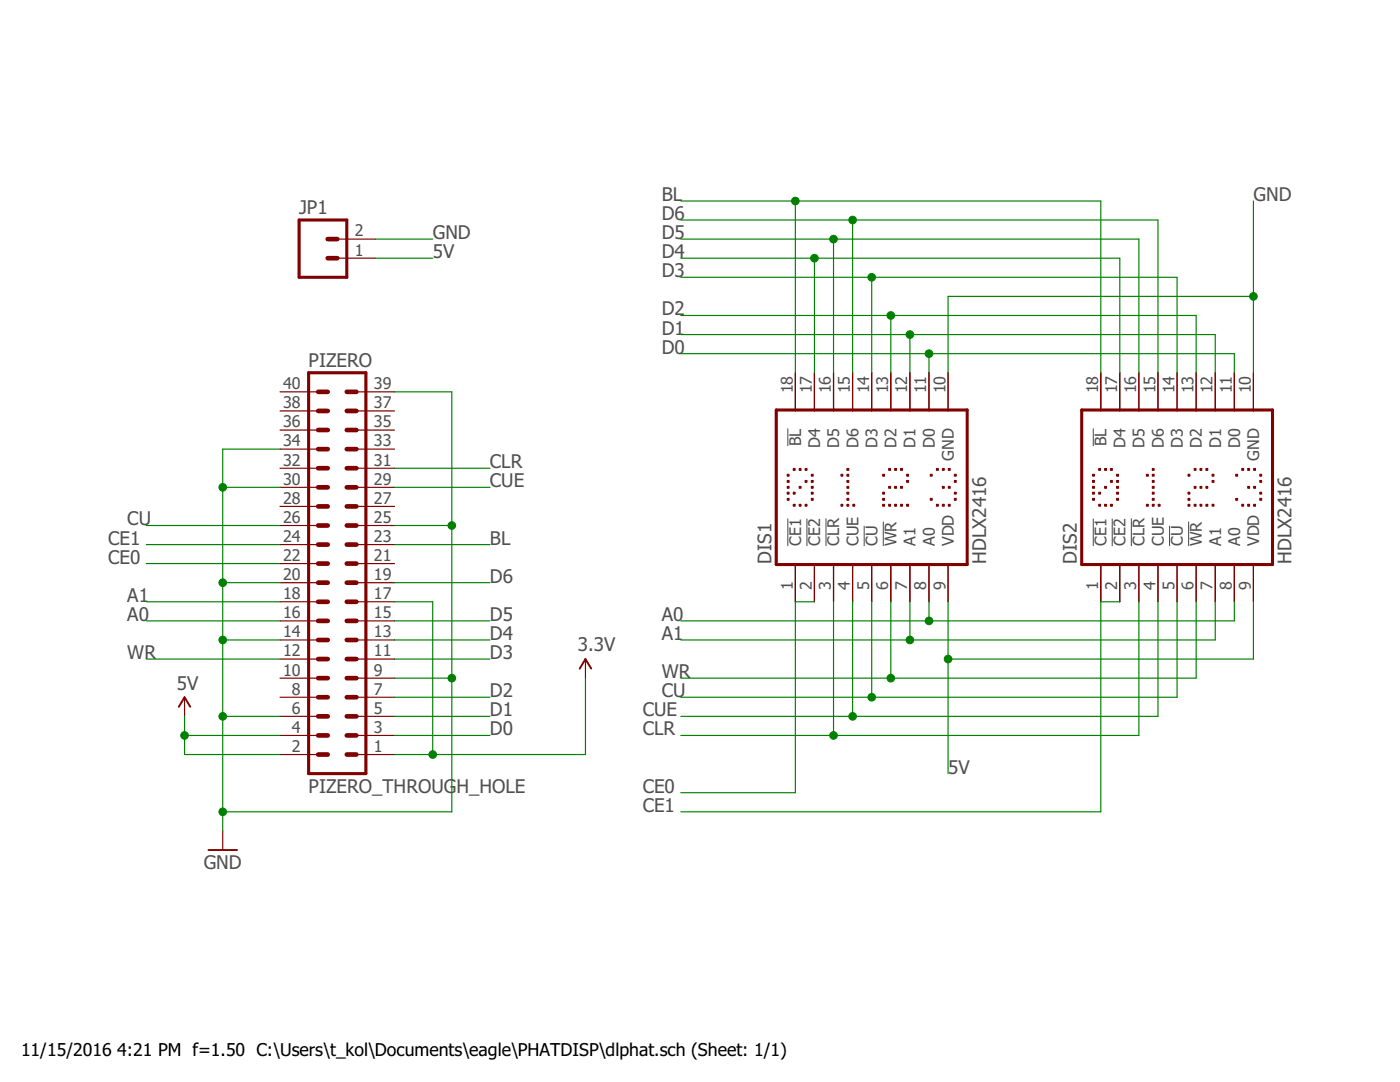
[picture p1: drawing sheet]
<?xml version="1.0" encoding="utf-8"?>
<!DOCTYPE eagle SYSTEM "eagle.dtd">
<!--
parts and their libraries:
SparkFun-Aesthetics: Licensing: Creative Commons ShareAlike 4.0 International - https://creativecommons.org/licenses/by-sa/4.0
-->
<eagle version="7.7.0">
<drawing>
<settings>
<setting alwaysvectorfont="no"/>
<setting verticaltext="up"/>
</settings>
<grid distance="0.1" unitdist="inch" unit="inch" style="lines" multiple="1" display="no" altdistance="0.01" altunitdist="inch" altunit="inch"/>
<schematic xreflabel="%F%N/%S.%C%R" xrefpart="/%S.%C%R">
<libraries>
<library name="SparkFun-Aesthetics">
<symbols>
<symbol name="5V">
<wire x1="0.762" y1="1.27" x2="0" y2="2.54" width="0.254" layer="94"/>
<wire x1="0" y1="2.54" x2="-0.762" y2="1.27" width="0.254" layer="94"/>
<text x="-1.016" y="3.556" size="1.778" layer="96">&gt;VALUE</text>
<pin name="5V" x="0" y="0" visible="off" length="short" direction="sup" rot="R90"/>
</symbol>
<symbol name="DGND">
<wire x1="-1.905" y1="0" x2="1.905" y2="0" width="0.254" layer="94"/>
<text x="-2.54" y="-2.54" size="1.778" layer="96">&gt;VALUE</text>
<pin name="GND" x="0" y="2.54" visible="off" length="short" direction="sup" rot="R270"/>
</symbol>
<symbol name="3.3V">
<wire x1="0.762" y1="1.27" x2="0" y2="2.54" width="0.254" layer="94"/>
<wire x1="0" y1="2.54" x2="-0.762" y2="1.27" width="0.254" layer="94"/>
<text x="-1.016" y="3.556" size="1.778" layer="96">&gt;VALUE</text>
<pin name="3.3V" x="0" y="0" visible="off" length="short" direction="sup" rot="R90"/>
</symbol>
</symbols>
<devicesets>
<deviceset name="5V" prefix="SUPPLY">
<gates>
<gate name="G$1" symbol="5V" x="0" y="0"/>
</gates>
<devices>
<device name="">
<technologies>
<technology name=""/>
</technologies>
</device>
</devices>
</deviceset>
<deviceset name="GND" prefix="GND">
<gates>
<gate name="1" symbol="DGND" x="0" y="0"/>
</gates>
<devices>
<device name="">
<technologies>
<technology name=""/>
</technologies>
</device>
</devices>
</deviceset>
<deviceset name="3.3V" prefix="SUPPLY">
<gates>
<gate name="G$1" symbol="3.3V" x="0" y="0"/>
</gates>
<devices>
<device name="">
<technologies>
<technology name=""/>
</technologies>
</device>
</devices>
</deviceset>
</devicesets>
</library>
<library name="pizero">
<symbols>
<symbol name="RPI">
<wire x1="8.89" y1="0" x2="1.27" y2="0" width="0.4064" layer="94"/>
<wire x1="6.35" y1="7.62" x2="7.62" y2="7.62" width="0.6096" layer="94"/>
<wire x1="6.35" y1="5.08" x2="7.62" y2="5.08" width="0.6096" layer="94"/>
<wire x1="6.35" y1="2.54" x2="7.62" y2="2.54" width="0.6096" layer="94"/>
<wire x1="2.54" y1="7.62" x2="3.81" y2="7.62" width="0.6096" layer="94"/>
<wire x1="2.54" y1="5.08" x2="3.81" y2="5.08" width="0.6096" layer="94"/>
<wire x1="2.54" y1="2.54" x2="3.81" y2="2.54" width="0.6096" layer="94"/>
<wire x1="6.35" y1="12.7" x2="7.62" y2="12.7" width="0.6096" layer="94"/>
<wire x1="6.35" y1="10.16" x2="7.62" y2="10.16" width="0.6096" layer="94"/>
<wire x1="2.54" y1="12.7" x2="3.81" y2="12.7" width="0.6096" layer="94"/>
<wire x1="2.54" y1="10.16" x2="3.81" y2="10.16" width="0.6096" layer="94"/>
<wire x1="6.35" y1="20.32" x2="7.62" y2="20.32" width="0.6096" layer="94"/>
<wire x1="6.35" y1="17.78" x2="7.62" y2="17.78" width="0.6096" layer="94"/>
<wire x1="6.35" y1="15.24" x2="7.62" y2="15.24" width="0.6096" layer="94"/>
<wire x1="2.54" y1="20.32" x2="3.81" y2="20.32" width="0.6096" layer="94"/>
<wire x1="2.54" y1="17.78" x2="3.81" y2="17.78" width="0.6096" layer="94"/>
<wire x1="2.54" y1="15.24" x2="3.81" y2="15.24" width="0.6096" layer="94"/>
<wire x1="6.35" y1="25.4" x2="7.62" y2="25.4" width="0.6096" layer="94"/>
<wire x1="6.35" y1="22.86" x2="7.62" y2="22.86" width="0.6096" layer="94"/>
<wire x1="2.54" y1="25.4" x2="3.81" y2="25.4" width="0.6096" layer="94"/>
<wire x1="2.54" y1="22.86" x2="3.81" y2="22.86" width="0.6096" layer="94"/>
<wire x1="6.35" y1="33.02" x2="7.62" y2="33.02" width="0.6096" layer="94"/>
<wire x1="6.35" y1="30.48" x2="7.62" y2="30.48" width="0.6096" layer="94"/>
<wire x1="6.35" y1="27.94" x2="7.62" y2="27.94" width="0.6096" layer="94"/>
<wire x1="2.54" y1="33.02" x2="3.81" y2="33.02" width="0.6096" layer="94"/>
<wire x1="2.54" y1="30.48" x2="3.81" y2="30.48" width="0.6096" layer="94"/>
<wire x1="2.54" y1="27.94" x2="3.81" y2="27.94" width="0.6096" layer="94"/>
<wire x1="6.35" y1="38.1" x2="7.62" y2="38.1" width="0.6096" layer="94"/>
<wire x1="6.35" y1="35.56" x2="7.62" y2="35.56" width="0.6096" layer="94"/>
<wire x1="2.54" y1="38.1" x2="3.81" y2="38.1" width="0.6096" layer="94"/>
<wire x1="2.54" y1="35.56" x2="3.81" y2="35.56" width="0.6096" layer="94"/>
<wire x1="6.35" y1="43.18" x2="7.62" y2="43.18" width="0.6096" layer="94"/>
<wire x1="6.35" y1="40.64" x2="7.62" y2="40.64" width="0.6096" layer="94"/>
<wire x1="2.54" y1="43.18" x2="3.81" y2="43.18" width="0.6096" layer="94"/>
<wire x1="2.54" y1="40.64" x2="3.81" y2="40.64" width="0.6096" layer="94"/>
<wire x1="1.27" y1="53.34" x2="1.27" y2="0" width="0.4064" layer="94"/>
<wire x1="8.89" y1="0" x2="8.89" y2="53.34" width="0.4064" layer="94"/>
<wire x1="1.27" y1="53.34" x2="8.89" y2="53.34" width="0.4064" layer="94"/>
<wire x1="2.54" y1="45.72" x2="3.81" y2="45.72" width="0.6096" layer="94"/>
<wire x1="2.54" y1="48.26" x2="3.81" y2="48.26" width="0.6096" layer="94"/>
<wire x1="2.54" y1="50.8" x2="3.81" y2="50.8" width="0.6096" layer="94"/>
<wire x1="6.35" y1="45.72" x2="7.62" y2="45.72" width="0.6096" layer="94"/>
<wire x1="6.35" y1="48.26" x2="7.62" y2="48.26" width="0.6096" layer="94"/>
<wire x1="6.35" y1="50.8" x2="7.62" y2="50.8" width="0.6096" layer="94"/>
<pin name="1" x="12.7" y="2.54" visible="pad" length="middle" direction="pas" swaplevel="1" rot="R180"/>
<pin name="2" x="-2.54" y="2.54" visible="pad" length="middle" direction="pas" swaplevel="1"/>
<pin name="3" x="12.7" y="5.08" visible="pad" length="middle" direction="pas" swaplevel="1" rot="R180"/>
<pin name="4" x="-2.54" y="5.08" visible="pad" length="middle" direction="pas" swaplevel="1"/>
<pin name="5" x="12.7" y="7.62" visible="pad" length="middle" direction="pas" swaplevel="1" rot="R180"/>
<pin name="6" x="-2.54" y="7.62" visible="pad" length="middle" direction="pas" swaplevel="1"/>
<pin name="7" x="12.7" y="10.16" visible="pad" length="middle" direction="pas" swaplevel="1" rot="R180"/>
<pin name="8" x="-2.54" y="10.16" visible="pad" length="middle" direction="pas" swaplevel="1"/>
<pin name="9" x="12.7" y="12.7" visible="pad" length="middle" direction="pas" swaplevel="1" rot="R180"/>
<pin name="10" x="-2.54" y="12.7" visible="pad" length="middle" direction="pas" swaplevel="1"/>
<pin name="11" x="12.7" y="15.24" visible="pad" length="middle" direction="pas" swaplevel="1" rot="R180"/>
<pin name="12" x="-2.54" y="15.24" visible="pad" length="middle" direction="pas" swaplevel="1"/>
<pin name="13" x="12.7" y="17.78" visible="pad" length="middle" direction="pas" swaplevel="1" rot="R180"/>
<pin name="14" x="-2.54" y="17.78" visible="pad" length="middle" direction="pas" swaplevel="1"/>
<pin name="15" x="12.7" y="20.32" visible="pad" length="middle" direction="pas" swaplevel="1" rot="R180"/>
<pin name="16" x="-2.54" y="20.32" visible="pad" length="middle" direction="pas" swaplevel="1"/>
<pin name="17" x="12.7" y="22.86" visible="pad" length="middle" direction="pas" swaplevel="1" rot="R180"/>
<pin name="18" x="-2.54" y="22.86" visible="pad" length="middle" direction="pas" swaplevel="1"/>
<pin name="19" x="12.7" y="25.4" visible="pad" length="middle" direction="pas" swaplevel="1" rot="R180"/>
<pin name="20" x="-2.54" y="25.4" visible="pad" length="middle" direction="pas" swaplevel="1"/>
<pin name="21" x="12.7" y="27.94" visible="pad" length="middle" direction="pas" swaplevel="1" rot="R180"/>
<pin name="22" x="-2.54" y="27.94" visible="pad" length="middle" direction="pas" swaplevel="1"/>
<pin name="23" x="12.7" y="30.48" visible="pad" length="middle" direction="pas" swaplevel="1" rot="R180"/>
<pin name="24" x="-2.54" y="30.48" visible="pad" length="middle" direction="pas" swaplevel="1"/>
<pin name="25" x="12.7" y="33.02" visible="pad" length="middle" direction="pas" swaplevel="1" rot="R180"/>
<pin name="26" x="-2.54" y="33.02" visible="pad" length="middle" direction="pas" swaplevel="1"/>
<pin name="27" x="12.7" y="35.56" visible="pad" length="middle" direction="pas" swaplevel="1" rot="R180"/>
<pin name="28" x="-2.54" y="35.56" visible="pad" length="middle" direction="pas" swaplevel="1"/>
<pin name="29" x="12.7" y="38.1" visible="pad" length="middle" direction="pas" swaplevel="1" rot="R180"/>
<pin name="30" x="-2.54" y="38.1" visible="pad" length="middle" direction="pas" swaplevel="1"/>
<pin name="31" x="12.7" y="40.64" visible="pad" length="middle" direction="pas" swaplevel="1" rot="R180"/>
<pin name="32" x="-2.54" y="40.64" visible="pad" length="middle" direction="pas" swaplevel="1"/>
<pin name="33" x="12.7" y="43.18" visible="pad" length="middle" direction="pas" swaplevel="1" rot="R180"/>
<pin name="34" x="-2.54" y="43.18" visible="pad" length="middle" direction="pas" swaplevel="1"/>
<pin name="35" x="12.7" y="45.72" visible="pad" length="middle" direction="pas" swaplevel="1" rot="R180"/>
<pin name="36" x="-2.54" y="45.72" visible="pad" length="middle" direction="pas" swaplevel="1"/>
<pin name="37" x="12.7" y="48.26" visible="pad" length="middle" direction="pas" swaplevel="1" rot="R180"/>
<pin name="38" x="-2.54" y="48.26" visible="pad" length="middle" direction="pas" swaplevel="1"/>
<pin name="39" x="12.7" y="50.8" visible="pad" length="middle" direction="pas" swaplevel="1" rot="R180"/>
<pin name="40" x="-2.54" y="50.8" visible="pad" length="middle" direction="pas" swaplevel="1"/>
<text x="1.27" y="-2.54" size="1.778" layer="96">&gt;VALUE</text>
<text x="1.27" y="54.102" size="1.778" layer="95">&gt;NAME</text>
</symbol>
</symbols>
<devicesets>
<deviceset name="PIZERO_THROUGH_HOLE">
<gates>
<gate name="1" symbol="RPI" x="0" y="0"/>
</gates>
<devices>
<device name="" package="PIZERO_THOUGH_HOLE">
<connects>
<connect gate="1" pin="1" pad="1"/>
<connect gate="1" pin="10" pad="10"/>
<connect gate="1" pin="11" pad="11"/>
<connect gate="1" pin="12" pad="12"/>
<connect gate="1" pin="13" pad="13"/>
<connect gate="1" pin="14" pad="14"/>
<connect gate="1" pin="15" pad="15"/>
<connect gate="1" pin="16" pad="16"/>
<connect gate="1" pin="17" pad="17"/>
<connect gate="1" pin="18" pad="18"/>
<connect gate="1" pin="19" pad="19"/>
<connect gate="1" pin="2" pad="2"/>
<connect gate="1" pin="20" pad="20"/>
<connect gate="1" pin="21" pad="21"/>
<connect gate="1" pin="22" pad="22"/>
<connect gate="1" pin="23" pad="23"/>
<connect gate="1" pin="24" pad="24"/>
<connect gate="1" pin="25" pad="25"/>
<connect gate="1" pin="26" pad="26"/>
<connect gate="1" pin="27" pad="27"/>
<connect gate="1" pin="28" pad="28"/>
<connect gate="1" pin="29" pad="29"/>
<connect gate="1" pin="3" pad="3"/>
<connect gate="1" pin="30" pad="30"/>
<connect gate="1" pin="31" pad="31"/>
<connect gate="1" pin="32" pad="32"/>
<connect gate="1" pin="33" pad="33"/>
<connect gate="1" pin="34" pad="34"/>
<connect gate="1" pin="35" pad="35"/>
<connect gate="1" pin="36" pad="36"/>
<connect gate="1" pin="37" pad="37"/>
<connect gate="1" pin="38" pad="38"/>
<connect gate="1" pin="39" pad="39"/>
<connect gate="1" pin="4" pad="4"/>
<connect gate="1" pin="40" pad="40"/>
<connect gate="1" pin="5" pad="5"/>
<connect gate="1" pin="6" pad="6"/>
<connect gate="1" pin="7" pad="7"/>
<connect gate="1" pin="8" pad="8"/>
<connect gate="1" pin="9" pad="9"/>
</connects>
<technologies>
<technology name=""/>
</technologies>
</device>
</devices>
</deviceset>
</devicesets>
</library>
<library name="display-hp">
<symbols>
<symbol name="HDL">
<wire x1="-12.7" y1="-10.287" x2="12.7" y2="-10.287" width="0.4064" layer="94"/>
<wire x1="-12.7" y1="-10.287" x2="-12.7" y2="10.287" width="0.4064" layer="94"/>
<wire x1="-10.16" y1="-15.24" x2="-10.16" y2="-10.16" width="0.1524" layer="94"/>
<wire x1="-7.62" y1="-15.24" x2="-7.62" y2="-10.16" width="0.1524" layer="94"/>
<wire x1="-5.08" y1="-15.24" x2="-5.08" y2="-10.16" width="0.1524" layer="94"/>
<wire x1="-2.54" y1="-15.24" x2="-2.54" y2="-10.16" width="0.1524" layer="94"/>
<wire x1="0" y1="-15.24" x2="0" y2="-10.16" width="0.1524" layer="94"/>
<wire x1="2.54" y1="-15.24" x2="2.54" y2="-10.16" width="0.1524" layer="94"/>
<wire x1="5.08" y1="-15.24" x2="5.08" y2="-10.16" width="0.1524" layer="94"/>
<wire x1="7.62" y1="-15.24" x2="7.62" y2="-10.16" width="0.1524" layer="94"/>
<wire x1="-12.7" y1="10.287" x2="12.7" y2="10.287" width="0.4064" layer="94"/>
<wire x1="0" y1="15.24" x2="0" y2="10.16" width="0.1524" layer="94"/>
<wire x1="-2.54" y1="15.24" x2="-2.54" y2="10.16" width="0.1524" layer="94"/>
<wire x1="-5.08" y1="15.24" x2="-5.08" y2="10.16" width="0.1524" layer="94"/>
<wire x1="-7.62" y1="15.24" x2="-7.62" y2="10.16" width="0.1524" layer="94"/>
<wire x1="-10.16" y1="15.24" x2="-10.16" y2="10.16" width="0.1524" layer="94"/>
<wire x1="12.7" y1="-10.287" x2="12.7" y2="10.287" width="0.4064" layer="94"/>
<wire x1="2.54" y1="15.24" x2="2.54" y2="10.16" width="0.1524" layer="94"/>
<wire x1="5.08" y1="15.24" x2="5.08" y2="10.16" width="0.1524" layer="94"/>
<wire x1="7.62" y1="15.24" x2="7.62" y2="10.16" width="0.1524" layer="94"/>
<wire x1="10.16" y1="15.24" x2="10.16" y2="10.16" width="0.1524" layer="94"/>
<wire x1="10.16" y1="-15.24" x2="10.16" y2="-10.16" width="0.1524" layer="94"/>
<text x="15.24" y="-10.16" size="1.778" layer="96" rot="R90">&gt;VALUE</text>
<text x="-13.335" y="-10.16" size="1.778" layer="95" rot="R90">&gt;NAME</text>
<rectangle x1="-3.302" y1="-0.127" x2="-3.048" y2="0.127" layer="94"/>
<rectangle x1="-3.302" y1="0.6604" x2="-3.048" y2="0.9144" layer="94"/>
<rectangle x1="-3.302" y1="1.4732" x2="-3.048" y2="1.7272" layer="94"/>
<rectangle x1="-3.302" y1="2.2606" x2="-3.048" y2="2.5146" layer="94"/>
<rectangle x1="-3.302" y1="-0.9144" x2="-3.048" y2="-0.6604" layer="94"/>
<rectangle x1="-3.302" y1="-1.7272" x2="-3.048" y2="-1.4732" layer="94"/>
<rectangle x1="-3.302" y1="-2.5146" x2="-3.048" y2="-2.2606" layer="94"/>
<rectangle x1="-4.0894" y1="1.4732" x2="-3.8354" y2="1.7272" layer="94"/>
<rectangle x1="-2.5146" y1="-2.5146" x2="-2.2606" y2="-2.2606" layer="94"/>
<rectangle x1="-4.0894" y1="-2.5146" x2="-3.8354" y2="-2.2606" layer="94"/>
<rectangle x1="3.048" y1="-0.127" x2="3.302" y2="0.127" layer="94"/>
<rectangle x1="3.8354" y1="-0.127" x2="4.0894" y2="0.127" layer="94"/>
<rectangle x1="2.2606" y1="-0.127" x2="2.5146" y2="0.127" layer="94"/>
<rectangle x1="3.048" y1="2.2606" x2="3.302" y2="2.5146" layer="94"/>
<rectangle x1="3.048" y1="-2.5146" x2="3.302" y2="-2.2606" layer="94"/>
<rectangle x1="1.4478" y1="1.4732" x2="1.7018" y2="1.7272" layer="94"/>
<rectangle x1="2.2606" y1="2.2606" x2="2.5146" y2="2.5146" layer="94"/>
<rectangle x1="4.6482" y1="0.6604" x2="4.9022" y2="0.9144" layer="94"/>
<rectangle x1="4.6482" y1="1.4732" x2="4.9022" y2="1.7272" layer="94"/>
<rectangle x1="3.8354" y1="2.2606" x2="4.0894" y2="2.5146" layer="94"/>
<rectangle x1="3.8354" y1="-2.5146" x2="4.0894" y2="-2.2606" layer="94"/>
<rectangle x1="4.6482" y1="-2.5146" x2="4.9022" y2="-2.2606" layer="94"/>
<rectangle x1="1.4478" y1="-1.7272" x2="1.7018" y2="-1.4732" layer="94"/>
<rectangle x1="1.4478" y1="-0.9144" x2="1.7018" y2="-0.6604" layer="94"/>
<rectangle x1="2.2606" y1="-2.5146" x2="2.5146" y2="-2.2606" layer="94"/>
<rectangle x1="1.4478" y1="-2.5146" x2="1.7018" y2="-2.2606" layer="94"/>
<rectangle x1="9.398" y1="-0.127" x2="9.652" y2="0.127" layer="94"/>
<rectangle x1="10.1854" y1="-0.127" x2="10.4394" y2="0.127" layer="94"/>
<rectangle x1="9.398" y1="2.2606" x2="9.652" y2="2.5146" layer="94"/>
<rectangle x1="9.398" y1="-2.5146" x2="9.652" y2="-2.2606" layer="94"/>
<rectangle x1="7.7978" y1="1.4732" x2="8.0518" y2="1.7272" layer="94"/>
<rectangle x1="8.6106" y1="2.2606" x2="8.8646" y2="2.5146" layer="94"/>
<rectangle x1="10.9982" y1="0.6604" x2="11.2522" y2="0.9144" layer="94"/>
<rectangle x1="10.9982" y1="1.4732" x2="11.2522" y2="1.7272" layer="94"/>
<rectangle x1="10.1854" y1="2.2606" x2="10.4394" y2="2.5146" layer="94"/>
<rectangle x1="10.9982" y1="-0.9144" x2="11.2522" y2="-0.6604" layer="94"/>
<rectangle x1="10.9982" y1="-1.7272" x2="11.2522" y2="-1.4732" layer="94"/>
<rectangle x1="10.1854" y1="-2.5146" x2="10.4394" y2="-2.2606" layer="94"/>
<rectangle x1="7.7978" y1="-1.7272" x2="8.0518" y2="-1.4732" layer="94"/>
<rectangle x1="8.6106" y1="-2.5146" x2="8.8646" y2="-2.2606" layer="94"/>
<rectangle x1="-9.652" y1="-0.127" x2="-9.398" y2="0.127" layer="94"/>
<rectangle x1="-8.0518" y1="-0.127" x2="-7.7978" y2="0.127" layer="94"/>
<rectangle x1="-11.2522" y1="-0.127" x2="-10.9982" y2="0.127" layer="94"/>
<rectangle x1="-9.652" y1="2.2606" x2="-9.398" y2="2.5146" layer="94"/>
<rectangle x1="-9.652" y1="-2.5146" x2="-9.398" y2="-2.2606" layer="94"/>
<rectangle x1="-11.2522" y1="0.6604" x2="-10.9982" y2="0.9144" layer="94"/>
<rectangle x1="-11.2522" y1="1.4732" x2="-10.9982" y2="1.7272" layer="94"/>
<rectangle x1="-10.4394" y1="2.2606" x2="-10.1854" y2="2.5146" layer="94"/>
<rectangle x1="-8.8646" y1="0.6604" x2="-8.6106" y2="0.9144" layer="94"/>
<rectangle x1="-8.0518" y1="0.6604" x2="-7.7978" y2="0.9144" layer="94"/>
<rectangle x1="-8.0518" y1="1.4732" x2="-7.7978" y2="1.7272" layer="94"/>
<rectangle x1="-8.8646" y1="2.2606" x2="-8.6106" y2="2.5146" layer="94"/>
<rectangle x1="-10.4394" y1="-0.9144" x2="-10.1854" y2="-0.6604" layer="94"/>
<rectangle x1="-8.0518" y1="-0.9144" x2="-7.7978" y2="-0.6604" layer="94"/>
<rectangle x1="-8.0518" y1="-1.7272" x2="-7.7978" y2="-1.4732" layer="94"/>
<rectangle x1="-8.8646" y1="-2.5146" x2="-8.6106" y2="-2.2606" layer="94"/>
<rectangle x1="-11.2522" y1="-1.7272" x2="-10.9982" y2="-1.4732" layer="94"/>
<rectangle x1="-11.2522" y1="-0.9144" x2="-10.9982" y2="-0.6604" layer="94"/>
<rectangle x1="-10.4394" y1="-2.5146" x2="-10.1854" y2="-2.2606" layer="94"/>
<pin name="!CE1" x="-10.16" y="-15.24" length="middle" direction="in" rot="R90"/>
<pin name="!CE2" x="-7.62" y="-15.24" length="middle" direction="in" rot="R90"/>
<pin name="!CLR" x="-5.08" y="-15.24" length="middle" direction="in" rot="R90"/>
<pin name="CUE" x="-2.54" y="-15.24" length="middle" direction="in" rot="R90"/>
<pin name="!CU" x="0" y="-15.24" length="middle" direction="in" rot="R90"/>
<pin name="!WR" x="2.54" y="-15.24" length="middle" direction="in" rot="R90"/>
<pin name="A1" x="5.08" y="-15.24" length="middle" direction="in" rot="R90"/>
<pin name="A0" x="7.62" y="-15.24" length="middle" direction="in" rot="R90"/>
<pin name="D2" x="2.54" y="15.24" length="middle" direction="in" rot="R270"/>
<pin name="D1" x="5.08" y="15.24" length="middle" direction="in" rot="R270"/>
<pin name="D0" x="7.62" y="15.24" length="middle" direction="in" rot="R270"/>
<pin name="VDD" x="10.16" y="-15.24" length="middle" direction="pwr" rot="R90"/>
<pin name="GND" x="10.16" y="15.24" length="middle" direction="pwr" rot="R270"/>
<pin name="!BL" x="-10.16" y="15.24" length="middle" direction="in" rot="R270"/>
<pin name="D4" x="-7.62" y="15.24" length="middle" direction="in" rot="R270"/>
<pin name="D5" x="-5.08" y="15.24" length="middle" direction="in" rot="R270"/>
<pin name="D6" x="-2.54" y="15.24" length="middle" direction="in" rot="R270"/>
<pin name="D3" x="0" y="15.24" length="middle" direction="in" rot="R270"/>
</symbol>
</symbols>
<devicesets>
<deviceset name="HDLX2416" prefix="DIS">
<gates>
<gate name="A" symbol="HDL" x="0" y="0"/>
</gates>
<devices>
<device name="" package="HDLX2416">
<connects>
<connect gate="A" pin="!BL" pad="18"/>
<connect gate="A" pin="!CE1" pad="1"/>
<connect gate="A" pin="!CE2" pad="2"/>
<connect gate="A" pin="!CLR" pad="3"/>
<connect gate="A" pin="!CU" pad="5"/>
<connect gate="A" pin="!WR" pad="6"/>
<connect gate="A" pin="A0" pad="8"/>
<connect gate="A" pin="A1" pad="7"/>
<connect gate="A" pin="CUE" pad="4"/>
<connect gate="A" pin="D0" pad="11"/>
<connect gate="A" pin="D1" pad="12"/>
<connect gate="A" pin="D2" pad="13"/>
<connect gate="A" pin="D3" pad="14"/>
<connect gate="A" pin="D4" pad="17"/>
<connect gate="A" pin="D5" pad="16"/>
<connect gate="A" pin="D6" pad="15"/>
<connect gate="A" pin="GND" pad="10"/>
<connect gate="A" pin="VDD" pad="9"/>
</connects>
<technologies>
<technology name="">
<attribute name="MF" value="" constant="no"/>
<attribute name="MPN" value="" constant="no"/>
<attribute name="OC_FARNELL" value="unknown" constant="no"/>
<attribute name="OC_NEWARK" value="unknown" constant="no"/>
</technology>
</technologies>
</device>
</devices>
</deviceset>
</devicesets>
</library>
<library name="SparkFun-Connectors">
<symbols>
<symbol name="M02">
<wire x1="3.81" y1="-2.54" x2="-2.54" y2="-2.54" width="0.4064" layer="94"/>
<wire x1="1.27" y1="2.54" x2="2.54" y2="2.54" width="0.6096" layer="94"/>
<wire x1="1.27" y1="0" x2="2.54" y2="0" width="0.6096" layer="94"/>
<wire x1="-2.54" y1="5.08" x2="-2.54" y2="-2.54" width="0.4064" layer="94"/>
<wire x1="3.81" y1="-2.54" x2="3.81" y2="5.08" width="0.4064" layer="94"/>
<wire x1="-2.54" y1="5.08" x2="3.81" y2="5.08" width="0.4064" layer="94"/>
<text x="-2.54" y="-5.08" size="1.778" layer="96">&gt;VALUE</text>
<text x="-2.54" y="5.842" size="1.778" layer="95">&gt;NAME</text>
<pin name="1" x="7.62" y="0" visible="pad" length="middle" direction="pas" swaplevel="1" rot="R180"/>
<pin name="2" x="7.62" y="2.54" visible="pad" length="middle" direction="pas" swaplevel="1" rot="R180"/>
</symbol>
</symbols>
<devicesets>
<deviceset name="M02" prefix="JP" uservalue="yes">
<gates>
<gate name="G$1" symbol="M02" x="-2.54" y="0"/>
</gates>
<devices>
<device name="PTH" package="1X02">
<connects>
<connect gate="G$1" pin="1" pad="1"/>
<connect gate="G$1" pin="2" pad="2"/>
</connects>
<technologies>
<technology name=""/>
</technologies>
</device>
<device name="POLAR" package="MOLEX-1X2">
<connects>
<connect gate="G$1" pin="1" pad="1"/>
<connect gate="G$1" pin="2" pad="2"/>
</connects>
<technologies>
<technology name=""/>
</technologies>
</device>
<device name="3.5MM" package="SCREWTERMINAL-3.5MM-2">
<connects>
<connect gate="G$1" pin="1" pad="1"/>
<connect gate="G$1" pin="2" pad="2"/>
</connects>
<technologies>
<technology name="">
<attribute name="PROD_ID" value="CONN-08399" constant="no"/>
</technology>
</technologies>
</device>
<device name="-JST-2MM-SMT" package="JST-2-SMD">
<connects>
<connect gate="G$1" pin="1" pad="2"/>
<connect gate="G$1" pin="2" pad="1"/>
</connects>
<technologies>
<technology name="">
<attribute name="PROD_ID" value="CONN-11443"/>
</technology>
</technologies>
</device>
<device name="PTH2" package="1X02_BIG">
<connects>
<connect gate="G$1" pin="1" pad="P$1"/>
<connect gate="G$1" pin="2" pad="P$2"/>
</connects>
<technologies>
<technology name=""/>
</technologies>
</device>
<device name="4UCON-15767" package="JST-2-SMD-VERT">
<connects>
<connect gate="G$1" pin="1" pad="GND"/>
<connect gate="G$1" pin="2" pad="VCC"/>
</connects>
<technologies>
<technology name=""/>
</technologies>
</device>
<device name="ROCKER" package="R_SW_TH">
<connects>
<connect gate="G$1" pin="1" pad="P$3"/>
<connect gate="G$1" pin="2" pad="P$4"/>
</connects>
<technologies>
<technology name=""/>
</technologies>
</device>
<device name="5MM" package="SCREWTERMINAL-5MM-2">
<connects>
<connect gate="G$1" pin="1" pad="1"/>
<connect gate="G$1" pin="2" pad="2"/>
</connects>
<technologies>
<technology name="">
<attribute name="STOREFRONT_ID" value="PRT-08432" constant="no"/>
</technology>
</technologies>
</device>
<device name="LOCK" package="1X02_LOCK">
<connects>
<connect gate="G$1" pin="1" pad="1"/>
<connect gate="G$1" pin="2" pad="2"/>
</connects>
<technologies>
<technology name=""/>
</technologies>
</device>
<device name="POLAR_LOCK" package="MOLEX-1X2_LOCK">
<connects>
<connect gate="G$1" pin="1" pad="1"/>
<connect gate="G$1" pin="2" pad="2"/>
</connects>
<technologies>
<technology name=""/>
</technologies>
</device>
<device name="LOCK_LONGPADS" package="1X02_LOCK_LONGPADS">
<connects>
<connect gate="G$1" pin="1" pad="1"/>
<connect gate="G$1" pin="2" pad="2"/>
</connects>
<technologies>
<technology name=""/>
</technologies>
</device>
<device name="3.5MM_LOCK" package="SCREWTERMINAL-3.5MM-2_LOCK">
<connects>
<connect gate="G$1" pin="1" pad="1"/>
<connect gate="G$1" pin="2" pad="2"/>
</connects>
<technologies>
<technology name="">
<attribute name="PROD_ID" value="CONN-08399" constant="no"/>
</technology>
</technologies>
</device>
<device name="PTH3" package="1X02_LONGPADS">
<connects>
<connect gate="G$1" pin="1" pad="1"/>
<connect gate="G$1" pin="2" pad="2"/>
</connects>
<technologies>
<technology name=""/>
</technologies>
</device>
<device name="1X02_NO_SILK" package="1X02_NO_SILK">
<connects>
<connect gate="G$1" pin="1" pad="1"/>
<connect gate="G$1" pin="2" pad="2"/>
</connects>
<technologies>
<technology name=""/>
</technologies>
</device>
<device name="JST-PTH-2" package="JST-2-PTH">
<connects>
<connect gate="G$1" pin="1" pad="1"/>
<connect gate="G$1" pin="2" pad="2"/>
</connects>
<technologies>
<technology name="">
<attribute name="PROD_ID" value="CONN-09863" constant="no"/>
<attribute name="SKU" value="PRT-09914" constant="no"/>
</technology>
</technologies>
</device>
<device name="PTH4" package="1X02_XTRA_BIG">
<connects>
<connect gate="G$1" pin="1" pad="1"/>
<connect gate="G$1" pin="2" pad="2"/>
</connects>
<technologies>
<technology name=""/>
</technologies>
</device>
<device name="POGO_PIN_HOLES_ONLY" package="1X02_PP_HOLES_ONLY">
<connects>
<connect gate="G$1" pin="1" pad="1"/>
<connect gate="G$1" pin="2" pad="2"/>
</connects>
<technologies>
<technology name=""/>
</technologies>
</device>
<device name="3.5MM-NO_SILK" package="SCREWTERMINAL-3.5MM-2-NS">
<connects>
<connect gate="G$1" pin="1" pad="1"/>
<connect gate="G$1" pin="2" pad="2"/>
</connects>
<technologies>
<technology name="">
<attribute name="PROD_ID" value="CONN-08399" constant="no"/>
</technology>
</technologies>
</device>
<device name="-JST-2-PTH-NO_SILK" package="JST-2-PTH-NS">
<connects>
<connect gate="G$1" pin="1" pad="1"/>
<connect gate="G$1" pin="2" pad="2"/>
</connects>
<technologies>
<technology name=""/>
</technologies>
</device>
<device name="JST-PTH-2-KIT" package="JST-2-PTH-KIT">
<connects>
<connect gate="G$1" pin="1" pad="1"/>
<connect gate="G$1" pin="2" pad="2"/>
</connects>
<technologies>
<technology name=""/>
</technologies>
</device>
<device name="SPRING-2.54-RA" package="SPRINGTERMINAL-2.54MM-2">
<connects>
<connect gate="G$1" pin="1" pad="1"/>
<connect gate="G$1" pin="2" pad="2"/>
</connects>
<technologies>
<technology name=""/>
</technologies>
</device>
<device name="2.54MM_SCREWTERM" package="1X02_2.54_SCREWTERM">
<connects>
<connect gate="G$1" pin="1" pad="P1"/>
<connect gate="G$1" pin="2" pad="P2"/>
</connects>
<technologies>
<technology name=""/>
</technologies>
</device>
<device name="JST-PTH-VERT" package="JST-2-PTH-VERT">
<connects>
<connect gate="G$1" pin="1" pad="1"/>
<connect gate="G$1" pin="2" pad="2"/>
</connects>
<technologies>
<technology name=""/>
</technologies>
</device>
</devices>
</deviceset>
</devicesets>
</library>
</libraries>
<attributes>
</attributes>
<variantdefs>
</variantdefs>
<classes>
<class number="0" name="default" width="0" drill="0">
</class>
</classes>
<parts>
<part name="SUPPLY1" library="SparkFun-Aesthetics" deviceset="5V" device=""/>
<part name="GND1" library="SparkFun-Aesthetics" deviceset="GND" device=""/>
<part name="SUPPLY2" library="SparkFun-Aesthetics" deviceset="3.3V" device=""/>
<part name="PIZERO" library="pizero" deviceset="PIZERO_THROUGH_HOLE" device=""/>
<part name="DIS1" library="display-hp" deviceset="HDLX2416" device=""/>
<part name="DIS2" library="display-hp" deviceset="HDLX2416" device=""/>
<part name="JP1" library="SparkFun-Connectors" deviceset="M02" device="POLAR"/>
</parts>
<sheets>
<sheet>
<plain>
</plain>
<instances>
<instance part="SUPPLY1" gate="G$1" x="38.1" y="48.26"/>
<instance part="GND1" gate="1" x="43.18" y="30.48"/>
<instance part="SUPPLY2" gate="G$1" x="91.44" y="53.34"/>
<instance part="PIZERO" gate="1" x="53.34" y="40.64"/>
<instance part="DIS1" gate="A" x="129.54" y="78.74"/>
<instance part="DIS2" gate="A" x="170.18" y="78.74"/>
<instance part="JP1" gate="G$1" x="55.88" y="109.22"/>
</instances>
<busses>
</busses>
<nets>
<net name="5V" class="0">
<segment>
<pinref part="PIZERO" gate="1" pin="2"/>
<wire x1="50.8" y1="43.18" x2="38.1" y2="43.18" width="0.1524" layer="91"/>
<wire x1="38.1" y1="43.18" x2="38.1" y2="45.72" width="0.1524" layer="91"/>
<pinref part="SUPPLY1" gate="G$1" pin="5V"/>
<pinref part="PIZERO" gate="1" pin="4"/>
<wire x1="38.1" y1="45.72" x2="38.1" y2="48.26" width="0.1524" layer="91"/>
<wire x1="50.8" y1="45.72" x2="38.1" y2="45.72" width="0.1524" layer="91"/>
<junction x="38.1" y="45.72"/>
</segment>
<segment>
<pinref part="DIS1" gate="A" pin="VDD"/>
<wire x1="139.7" y1="63.5" x2="139.7" y2="55.88" width="0.1524" layer="91"/>
<pinref part="DIS2" gate="A" pin="VDD"/>
<wire x1="139.7" y1="55.88" x2="139.7" y2="40.64" width="0.1524" layer="91"/>
<wire x1="139.7" y1="55.88" x2="180.34" y2="55.88" width="0.1524" layer="91"/>
<wire x1="180.34" y1="55.88" x2="180.34" y2="63.5" width="0.1524" layer="91"/>
<junction x="139.7" y="55.88"/>
<label x="139.7" y="40.64" size="1.778" layer="95"/>
</segment>
<segment>
<pinref part="JP1" gate="G$1" pin="1"/>
<wire x1="63.5" y1="109.22" x2="71.12" y2="109.22" width="0.1524" layer="91"/>
<label x="71.12" y="109.22" size="1.778" layer="95"/>
</segment>
</net>
<net name="GND" class="0">
<segment>
<pinref part="PIZERO" gate="1" pin="6"/>
<wire x1="50.8" y1="48.26" x2="43.18" y2="48.26" width="0.1524" layer="91"/>
<wire x1="43.18" y1="48.26" x2="43.18" y2="35.56" width="0.1524" layer="91"/>
<pinref part="PIZERO" gate="1" pin="14"/>
<wire x1="43.18" y1="35.56" x2="43.18" y2="33.02" width="0.1524" layer="91"/>
<wire x1="50.8" y1="58.42" x2="43.18" y2="58.42" width="0.1524" layer="91"/>
<wire x1="43.18" y1="58.42" x2="43.18" y2="48.26" width="0.1524" layer="91"/>
<pinref part="PIZERO" gate="1" pin="20"/>
<wire x1="50.8" y1="66.04" x2="43.18" y2="66.04" width="0.1524" layer="91"/>
<wire x1="43.18" y1="66.04" x2="43.18" y2="58.42" width="0.1524" layer="91"/>
<pinref part="PIZERO" gate="1" pin="30"/>
<wire x1="50.8" y1="78.74" x2="43.18" y2="78.74" width="0.1524" layer="91"/>
<wire x1="43.18" y1="78.74" x2="43.18" y2="66.04" width="0.1524" layer="91"/>
<pinref part="PIZERO" gate="1" pin="34"/>
<wire x1="50.8" y1="83.82" x2="43.18" y2="83.82" width="0.1524" layer="91"/>
<wire x1="43.18" y1="83.82" x2="43.18" y2="78.74" width="0.1524" layer="91"/>
<junction x="43.18" y="78.74"/>
<junction x="43.18" y="66.04"/>
<junction x="43.18" y="58.42"/>
<junction x="43.18" y="48.26"/>
<pinref part="GND1" gate="1" pin="GND"/>
<pinref part="PIZERO" gate="1" pin="9"/>
<wire x1="66.04" y1="53.34" x2="73.66" y2="53.34" width="0.1524" layer="91"/>
<wire x1="73.66" y1="53.34" x2="73.66" y2="35.56" width="0.1524" layer="91"/>
<wire x1="73.66" y1="35.56" x2="43.18" y2="35.56" width="0.1524" layer="91"/>
<junction x="43.18" y="35.56"/>
<pinref part="PIZERO" gate="1" pin="25"/>
<wire x1="66.04" y1="73.66" x2="73.66" y2="73.66" width="0.1524" layer="91"/>
<wire x1="73.66" y1="73.66" x2="73.66" y2="53.34" width="0.1524" layer="91"/>
<pinref part="PIZERO" gate="1" pin="39"/>
<wire x1="66.04" y1="91.44" x2="73.66" y2="91.44" width="0.1524" layer="91"/>
<wire x1="73.66" y1="91.44" x2="73.66" y2="73.66" width="0.1524" layer="91"/>
<junction x="73.66" y="73.66"/>
<junction x="73.66" y="53.34"/>
</segment>
<segment>
<pinref part="DIS2" gate="A" pin="GND"/>
<wire x1="180.34" y1="93.98" x2="180.34" y2="104.14" width="0.1524" layer="91"/>
<wire x1="180.34" y1="104.14" x2="139.7" y2="104.14" width="0.1524" layer="91"/>
<pinref part="DIS1" gate="A" pin="GND"/>
<wire x1="139.7" y1="104.14" x2="139.7" y2="93.98" width="0.1524" layer="91"/>
<wire x1="180.34" y1="104.14" x2="180.34" y2="116.84" width="0.1524" layer="91"/>
<junction x="180.34" y="104.14"/>
<label x="180.34" y="116.84" size="1.778" layer="95"/>
</segment>
<segment>
<pinref part="JP1" gate="G$1" pin="2"/>
<wire x1="63.5" y1="111.76" x2="71.12" y2="111.76" width="0.1524" layer="91"/>
<label x="71.12" y="111.76" size="1.778" layer="95"/>
</segment>
</net>
<net name="3.3V" class="0">
<segment>
<pinref part="PIZERO" gate="1" pin="1"/>
<pinref part="SUPPLY2" gate="G$1" pin="3.3V"/>
<wire x1="66.04" y1="43.18" x2="71.12" y2="43.18" width="0.1524" layer="91"/>
<wire x1="71.12" y1="43.18" x2="91.44" y2="43.18" width="0.1524" layer="91"/>
<wire x1="91.44" y1="43.18" x2="91.44" y2="53.34" width="0.1524" layer="91"/>
<pinref part="PIZERO" gate="1" pin="17"/>
<wire x1="66.04" y1="63.5" x2="71.12" y2="63.5" width="0.1524" layer="91"/>
<wire x1="71.12" y1="63.5" x2="71.12" y2="43.18" width="0.1524" layer="91"/>
<junction x="71.12" y="43.18"/>
</segment>
</net>
<net name="D0" class="0">
<segment>
<pinref part="DIS2" gate="A" pin="D0"/>
<wire x1="177.8" y1="93.98" x2="177.8" y2="96.52" width="0.1524" layer="91"/>
<wire x1="177.8" y1="96.52" x2="137.16" y2="96.52" width="0.1524" layer="91"/>
<pinref part="DIS1" gate="A" pin="D0"/>
<wire x1="137.16" y1="96.52" x2="104.14" y2="96.52" width="0.1524" layer="91"/>
<wire x1="137.16" y1="93.98" x2="137.16" y2="96.52" width="0.1524" layer="91"/>
<junction x="137.16" y="96.52"/>
<label x="101.6" y="96.52" size="1.778" layer="95"/>
</segment>
<segment>
<pinref part="PIZERO" gate="1" pin="3"/>
<wire x1="66.04" y1="45.72" x2="78.74" y2="45.72" width="0.1524" layer="91"/>
<label x="78.74" y="45.72" size="1.778" layer="95"/>
</segment>
</net>
<net name="D1" class="0">
<segment>
<pinref part="DIS2" gate="A" pin="D1"/>
<wire x1="175.26" y1="93.98" x2="175.26" y2="99.06" width="0.1524" layer="91"/>
<wire x1="175.26" y1="99.06" x2="134.62" y2="99.06" width="0.1524" layer="91"/>
<pinref part="DIS1" gate="A" pin="D1"/>
<wire x1="134.62" y1="99.06" x2="104.14" y2="99.06" width="0.1524" layer="91"/>
<wire x1="134.62" y1="93.98" x2="134.62" y2="99.06" width="0.1524" layer="91"/>
<junction x="134.62" y="99.06"/>
<label x="101.6" y="99.06" size="1.778" layer="95"/>
</segment>
<segment>
<pinref part="PIZERO" gate="1" pin="5"/>
<wire x1="66.04" y1="48.26" x2="78.74" y2="48.26" width="0.1524" layer="91"/>
<label x="78.74" y="48.26" size="1.778" layer="95"/>
</segment>
</net>
<net name="D2" class="0">
<segment>
<pinref part="DIS2" gate="A" pin="D2"/>
<wire x1="172.72" y1="93.98" x2="172.72" y2="101.6" width="0.1524" layer="91"/>
<wire x1="172.72" y1="101.6" x2="132.08" y2="101.6" width="0.1524" layer="91"/>
<wire x1="132.08" y1="101.6" x2="104.14" y2="101.6" width="0.1524" layer="91"/>
<pinref part="DIS1" gate="A" pin="D2"/>
<wire x1="132.08" y1="93.98" x2="132.08" y2="101.6" width="0.1524" layer="91"/>
<label x="101.6" y="101.6" size="1.778" layer="95"/>
<junction x="132.08" y="101.6"/>
</segment>
<segment>
<pinref part="PIZERO" gate="1" pin="7"/>
<wire x1="66.04" y1="50.8" x2="78.74" y2="50.8" width="0.1524" layer="91"/>
<label x="78.74" y="50.8" size="1.778" layer="95"/>
</segment>
</net>
<net name="D3" class="0">
<segment>
<pinref part="DIS2" gate="A" pin="D3"/>
<wire x1="170.18" y1="93.98" x2="170.18" y2="106.68" width="0.1524" layer="91"/>
<wire x1="170.18" y1="106.68" x2="129.54" y2="106.68" width="0.1524" layer="91"/>
<pinref part="DIS1" gate="A" pin="D3"/>
<wire x1="129.54" y1="106.68" x2="104.14" y2="106.68" width="0.1524" layer="91"/>
<wire x1="129.54" y1="93.98" x2="129.54" y2="106.68" width="0.1524" layer="91"/>
<junction x="129.54" y="106.68"/>
<label x="101.6" y="106.68" size="1.778" layer="95"/>
</segment>
<segment>
<pinref part="PIZERO" gate="1" pin="11"/>
<wire x1="66.04" y1="55.88" x2="78.74" y2="55.88" width="0.1524" layer="91"/>
<label x="78.74" y="55.88" size="1.778" layer="95"/>
</segment>
</net>
<net name="D4" class="0">
<segment>
<pinref part="DIS2" gate="A" pin="D4"/>
<wire x1="162.56" y1="93.98" x2="162.56" y2="109.22" width="0.1524" layer="91"/>
<wire x1="162.56" y1="109.22" x2="121.92" y2="109.22" width="0.1524" layer="91"/>
<wire x1="121.92" y1="109.22" x2="104.14" y2="109.22" width="0.1524" layer="91"/>
<pinref part="DIS1" gate="A" pin="D4"/>
<wire x1="121.92" y1="93.98" x2="121.92" y2="109.22" width="0.1524" layer="91"/>
<junction x="121.92" y="109.22"/>
<label x="101.6" y="109.22" size="1.778" layer="95"/>
</segment>
<segment>
<pinref part="PIZERO" gate="1" pin="13"/>
<wire x1="66.04" y1="58.42" x2="78.74" y2="58.42" width="0.1524" layer="91"/>
<label x="78.74" y="58.42" size="1.778" layer="95"/>
</segment>
</net>
<net name="D5" class="0">
<segment>
<pinref part="DIS1" gate="A" pin="D5"/>
<wire x1="124.46" y1="93.98" x2="124.46" y2="111.76" width="0.1524" layer="91"/>
<pinref part="DIS2" gate="A" pin="D5"/>
<wire x1="104.14" y1="111.76" x2="124.46" y2="111.76" width="0.1524" layer="91"/>
<wire x1="124.46" y1="111.76" x2="165.1" y2="111.76" width="0.1524" layer="91"/>
<wire x1="165.1" y1="111.76" x2="165.1" y2="93.98" width="0.1524" layer="91"/>
<junction x="124.46" y="111.76"/>
<label x="101.6" y="111.76" size="1.778" layer="95"/>
</segment>
<segment>
<pinref part="PIZERO" gate="1" pin="15"/>
<wire x1="66.04" y1="60.96" x2="78.74" y2="60.96" width="0.1524" layer="91"/>
<label x="78.74" y="60.96" size="1.778" layer="95"/>
</segment>
</net>
<net name="D6" class="0">
<segment>
<pinref part="DIS1" gate="A" pin="D6"/>
<wire x1="127" y1="93.98" x2="127" y2="114.3" width="0.1524" layer="91"/>
<wire x1="127" y1="114.3" x2="104.14" y2="114.3" width="0.1524" layer="91"/>
<pinref part="DIS2" gate="A" pin="D6"/>
<wire x1="127" y1="114.3" x2="167.64" y2="114.3" width="0.1524" layer="91"/>
<wire x1="167.64" y1="114.3" x2="167.64" y2="93.98" width="0.1524" layer="91"/>
<junction x="127" y="114.3"/>
<label x="101.6" y="114.3" size="1.778" layer="95"/>
</segment>
<segment>
<pinref part="PIZERO" gate="1" pin="19"/>
<wire x1="66.04" y1="66.04" x2="78.74" y2="66.04" width="0.1524" layer="91"/>
<label x="78.74" y="66.04" size="1.778" layer="95"/>
</segment>
</net>
<net name="BL" class="0">
<segment>
<pinref part="DIS2" gate="A" pin="!BL"/>
<wire x1="160.02" y1="93.98" x2="160.02" y2="116.84" width="0.1524" layer="91"/>
<wire x1="160.02" y1="116.84" x2="119.38" y2="116.84" width="0.1524" layer="91"/>
<label x="101.6" y="116.84" size="1.778" layer="95"/>
<pinref part="DIS1" gate="A" pin="!BL"/>
<wire x1="119.38" y1="116.84" x2="104.14" y2="116.84" width="0.1524" layer="91"/>
<wire x1="119.38" y1="93.98" x2="119.38" y2="116.84" width="0.1524" layer="91"/>
<junction x="119.38" y="116.84"/>
</segment>
<segment>
<pinref part="PIZERO" gate="1" pin="23"/>
<wire x1="66.04" y1="71.12" x2="78.74" y2="71.12" width="0.1524" layer="91"/>
<label x="78.74" y="71.12" size="1.778" layer="95"/>
</segment>
</net>
<net name="A0" class="0">
<segment>
<pinref part="DIS2" gate="A" pin="A0"/>
<wire x1="177.8" y1="63.5" x2="177.8" y2="60.96" width="0.1524" layer="91"/>
<wire x1="177.8" y1="60.96" x2="137.16" y2="60.96" width="0.1524" layer="91"/>
<pinref part="DIS1" gate="A" pin="A0"/>
<wire x1="137.16" y1="60.96" x2="104.14" y2="60.96" width="0.1524" layer="91"/>
<wire x1="137.16" y1="63.5" x2="137.16" y2="60.96" width="0.1524" layer="91"/>
<junction x="137.16" y="60.96"/>
<label x="101.6" y="60.96" size="1.778" layer="95"/>
</segment>
<segment>
<pinref part="PIZERO" gate="1" pin="16"/>
<wire x1="50.8" y1="60.96" x2="33.02" y2="60.96" width="0.1524" layer="91"/>
<label x="30.48" y="60.96" size="1.778" layer="95"/>
</segment>
</net>
<net name="A1" class="0">
<segment>
<pinref part="DIS2" gate="A" pin="A1"/>
<wire x1="104.14" y1="58.42" x2="134.62" y2="58.42" width="0.1524" layer="91"/>
<wire x1="134.62" y1="58.42" x2="175.26" y2="58.42" width="0.1524" layer="91"/>
<wire x1="175.26" y1="58.42" x2="175.26" y2="63.5" width="0.1524" layer="91"/>
<pinref part="DIS1" gate="A" pin="A1"/>
<wire x1="134.62" y1="63.5" x2="134.62" y2="58.42" width="0.1524" layer="91"/>
<junction x="134.62" y="58.42"/>
<label x="101.6" y="58.42" size="1.778" layer="95"/>
</segment>
<segment>
<pinref part="PIZERO" gate="1" pin="18"/>
<wire x1="50.8" y1="63.5" x2="33.02" y2="63.5" width="0.1524" layer="91"/>
<label x="30.48" y="63.5" size="1.778" layer="95"/>
</segment>
</net>
<net name="WR" class="0">
<segment>
<pinref part="DIS2" gate="A" pin="!WR"/>
<wire x1="172.72" y1="63.5" x2="172.72" y2="53.34" width="0.1524" layer="91"/>
<wire x1="172.72" y1="53.34" x2="132.08" y2="53.34" width="0.1524" layer="91"/>
<pinref part="DIS1" gate="A" pin="!WR"/>
<wire x1="132.08" y1="53.34" x2="104.14" y2="53.34" width="0.1524" layer="91"/>
<wire x1="132.08" y1="63.5" x2="132.08" y2="53.34" width="0.1524" layer="91"/>
<junction x="132.08" y="53.34"/>
<label x="101.6" y="53.34" size="1.778" layer="95"/>
</segment>
<segment>
<pinref part="PIZERO" gate="1" pin="12"/>
<wire x1="50.8" y1="55.88" x2="33.02" y2="55.88" width="0.1524" layer="91"/>
<label x="30.48" y="55.88" size="1.778" layer="95"/>
</segment>
</net>
<net name="CU" class="0">
<segment>
<pinref part="DIS2" gate="A" pin="!CU"/>
<wire x1="170.18" y1="63.5" x2="170.18" y2="50.8" width="0.1524" layer="91"/>
<wire x1="170.18" y1="50.8" x2="129.54" y2="50.8" width="0.1524" layer="91"/>
<pinref part="DIS1" gate="A" pin="!CU"/>
<wire x1="129.54" y1="50.8" x2="104.14" y2="50.8" width="0.1524" layer="91"/>
<wire x1="129.54" y1="63.5" x2="129.54" y2="50.8" width="0.1524" layer="91"/>
<junction x="129.54" y="50.8"/>
<label x="101.6" y="50.8" size="1.778" layer="95"/>
</segment>
<segment>
<pinref part="PIZERO" gate="1" pin="26"/>
<wire x1="50.8" y1="73.66" x2="33.02" y2="73.66" width="0.1524" layer="91"/>
<label x="30.48" y="73.66" size="1.778" layer="95"/>
</segment>
</net>
<net name="CUE" class="0">
<segment>
<pinref part="DIS2" gate="A" pin="CUE"/>
<wire x1="167.64" y1="63.5" x2="167.64" y2="48.26" width="0.1524" layer="91"/>
<wire x1="167.64" y1="48.26" x2="127" y2="48.26" width="0.1524" layer="91"/>
<pinref part="DIS1" gate="A" pin="CUE"/>
<wire x1="127" y1="48.26" x2="104.14" y2="48.26" width="0.1524" layer="91"/>
<wire x1="127" y1="63.5" x2="127" y2="48.26" width="0.1524" layer="91"/>
<junction x="127" y="48.26"/>
<label x="99.06" y="48.26" size="1.778" layer="95"/>
</segment>
<segment>
<pinref part="PIZERO" gate="1" pin="29"/>
<wire x1="66.04" y1="78.74" x2="78.74" y2="78.74" width="0.1524" layer="91"/>
<label x="78.74" y="78.74" size="1.778" layer="95"/>
</segment>
</net>
<net name="CLR" class="0">
<segment>
<pinref part="DIS2" gate="A" pin="!CLR"/>
<wire x1="165.1" y1="63.5" x2="165.1" y2="45.72" width="0.1524" layer="91"/>
<wire x1="165.1" y1="45.72" x2="124.46" y2="45.72" width="0.1524" layer="91"/>
<pinref part="DIS1" gate="A" pin="!CLR"/>
<wire x1="124.46" y1="45.72" x2="104.14" y2="45.72" width="0.1524" layer="91"/>
<wire x1="124.46" y1="63.5" x2="124.46" y2="45.72" width="0.1524" layer="91"/>
<junction x="124.46" y="45.72"/>
<label x="99.06" y="45.72" size="1.778" layer="95"/>
</segment>
<segment>
<pinref part="PIZERO" gate="1" pin="31"/>
<wire x1="66.04" y1="81.28" x2="78.74" y2="81.28" width="0.1524" layer="91"/>
<label x="78.74" y="81.28" size="1.778" layer="95"/>
</segment>
</net>
<net name="CE1" class="0">
<segment>
<pinref part="DIS2" gate="A" pin="!CE2"/>
<pinref part="DIS2" gate="A" pin="!CE1"/>
<wire x1="162.56" y1="63.5" x2="160.02" y2="63.5" width="0.1524" layer="91"/>
<wire x1="160.02" y1="63.5" x2="160.02" y2="35.56" width="0.1524" layer="91"/>
<wire x1="160.02" y1="35.56" x2="104.14" y2="35.56" width="0.1524" layer="91"/>
<label x="99.06" y="35.56" size="1.778" layer="95"/>
</segment>
<segment>
<pinref part="PIZERO" gate="1" pin="24"/>
<wire x1="50.8" y1="71.12" x2="33.02" y2="71.12" width="0.1524" layer="91"/>
<label x="27.94" y="71.12" size="1.778" layer="95"/>
</segment>
</net>
<net name="CE0" class="0">
<segment>
<pinref part="DIS1" gate="A" pin="!CE2"/>
<pinref part="DIS1" gate="A" pin="!CE1"/>
<wire x1="121.92" y1="63.5" x2="119.38" y2="63.5" width="0.1524" layer="91"/>
<wire x1="119.38" y1="63.5" x2="119.38" y2="38.1" width="0.1524" layer="91"/>
<wire x1="119.38" y1="38.1" x2="104.14" y2="38.1" width="0.1524" layer="91"/>
<label x="99.06" y="38.1" size="1.778" layer="95"/>
</segment>
<segment>
<pinref part="PIZERO" gate="1" pin="22"/>
<wire x1="50.8" y1="68.58" x2="33.02" y2="68.58" width="0.1524" layer="91"/>
<label x="27.94" y="68.58" size="1.778" layer="95"/>
</segment>
</net>
</nets>
</sheet>
</sheets>
</schematic>
</drawing>
</eagle>
